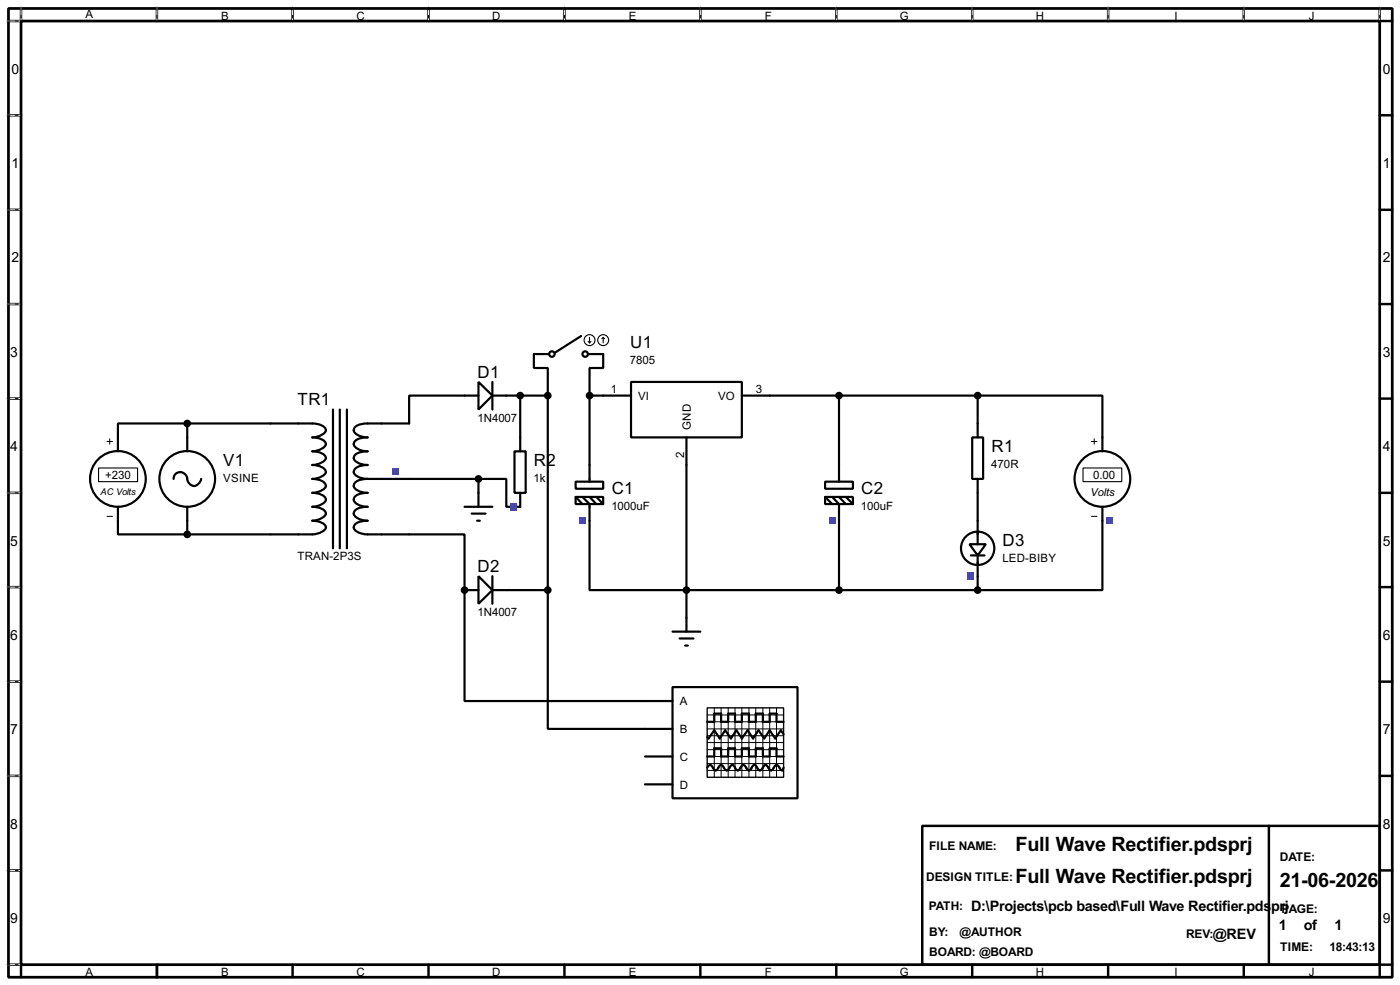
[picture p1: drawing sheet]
<svg xmlns="http://www.w3.org/2000/svg" width="256mm" height="180mm" viewBox="0 0 256 180" stroke-linecap="round" stroke-linejoin="round" font-family="sans-serif">
<path d="M1.6 1.6h253.5v177.3h-253.5zM3.9 3.9h248.9v172.7h-248.9z" fill="none" stroke="#000" stroke-width=".5"/>
<g fill="none" stroke="#000" stroke-width=".45">
<path d="M3.9 1.6v2.3h-2.3M28.8 1.6v2.3M53.6 1.6v2.3M78.5 1.6v2.3M103.4 1.6v2.3M128.3 1.6v2.3M153.2 1.6v2.3M178.1 1.6v2.3M203 1.6v2.3M227.9 1.6v2.3M252.8 1.6v2.3h2.3M1.6 21.1h2.3"/>
<path d="M1.6 38.4h2.3M252.8 21.1h2.3M252.8 38.4h2.3M1.6 55.7h2.3M252.8 55.7h2.3M1.6 73h2.3M252.8 73h2.3M1.6 90.2h2.3M252.8 90.2h2.3M1.6 107.5h2.3M252.8 107.5h2.3M1.6 124.8h2.3"/>
<path d="M252.8 124.8h2.3M1.6 142h2.3M1.6 159.3h2.3M169 151.2h83.8v25.4h-83.8zM232.5 151.2v25.4M252.8 142h2.3M252.8 159.3h2.3M1.6 176.6h2.3v2.3M28.8 176.6v2.3M53.6 176.6v2.3M78.5 176.6v2.3M103.4 176.6v2.3"/>
<path d="M128.3 176.6v2.3M153.2 176.6v2.3M178.1 176.6v2.3M203 176.6v2.3M227.9 176.6v2.3M255.1 176.6h-2.3v2.3"/>
</g>
<g fill="none" stroke="#fff" stroke-width=".18">
<path d="M1.3 3.9h2.3M3.9 1.3v2.3M28.8 1.3v2.3M53.6 1.3v2.3M78.5 1.3v2.3M103.4 1.3v2.3M128.3 1.3v2.3M153.2 1.3v2.3M178.1 1.3v2.3M203 1.3v2.3M227.9 1.3v2.3M252.8 1.3v2.3"/>
<path d="M1.3 21.1h2.3M1.3 38.4h2.3M1.3 55.7h2.3M1.3 73h2.3M1.3 90.2h2.3M1.3 107.5h2.3M1.3 124.8h2.3M1.3 142h2.3M1.3 159.3h2.3M1.3 176.6h2.3"/>
</g>
<g fill="none" stroke="#000" stroke-width=".18" stroke-dasharray=".5 1">
<path d="M1.3 3.9h2.3M3.9 1.3v2.3M28.8 1.3v2.3M53.6 1.3v2.3M78.5 1.3v2.3M103.4 1.3v2.3M128.3 1.3v2.3M153.2 1.3v2.3M178.1 1.3v2.3M203 1.3v2.3M227.9 1.3v2.3M252.8 1.3v2.3"/>
<path d="M1.3 21.1h2.3M1.3 38.4h2.3M1.3 55.7h2.3M1.3 73h2.3M1.3 90.2h2.3M1.3 107.5h2.3M1.3 124.8h2.3M1.3 142h2.3M1.3 159.3h2.3M1.3 176.6h2.3"/>
</g>
<g fill="none" stroke="#000" stroke-width=".4">
<path d="M34.3 77.5h-12.7v2.6M34.3 77.5v2.6M34.3 77.5h15.3M85.1 72.4h-10.1v5.1M92.8 72.4h7.6M95.3 72.4v7.7M97.8 64.8v2.6h2.6v5M100.4 72.4v35.6M108 72.4h7.6M108 72.4v12.7M110.5 64.8v2.6h-2.5v5M115.6 69.9h20.3v10.2h-20.3z"/>
<path d="M135.9 72.4h43.2M153.7 72.4v12.7M179.1 72.4h22.9v7.7M179.1 72.4v5.1M21.6 95.3v2.5h12.7M34.3 97.8h15.3M34.3 95.3v2.5M75 97.8h10.1v30.5h33.1M75 87.7h12.7M87.7 87.7h5.1v5.1h2.5M87.7 87.7v2.5M108 95.3v12.7h71.1"/>
<path d="M125.8 80.1v33M153.7 95.3v12.7M177.6 99.6h3l-1.5 2.1zM179.1 90.2v9.4M202 95.3v12.7h-22.9M92.8 108h7.6M100.4 108v25.4h17.8M177.9 101.7h2.5M179.1 101.7v6.3"/>
<circle cx="179.1" cy="100.4" r="3.1"/>
</g>
<circle cx="85.1" cy="108" r=".2" fill="#000"/>
<path d="M177.2 104.8h1.3v1.3h-1.3z" fill="#4040ff"/>
<g fill="none" stroke="#000" stroke-width=".4">
<path d="M85.1 72.4h2.6M87.7 69.9l2.5 2.5-2.5 2.6zM90.2 69.9v5.1M90.2 72.4h2.6M179.1 77.5v2.6M21.6 80.1v2.5M21.6 92.8v2.5M178.1 80.1h2v7.6h-2zM179.1 87.7v2.5M202 80.1v2.5M202 92.8v2.5"/>
<circle cx="21.6" cy="87.7" r="5.1"/>
<circle cx="201.9" cy="87.7" r="5.1"/>
</g>
<path d="M19.6 80.8h1M19.6 94.5h1M20.1 80.3v1M200 80.8h1M200 94.5h1M200.5 80.3v1" fill="none" stroke="#000" stroke-width=".18"/>
<path d="M18.1 85.7h7.1v2.5h-7.1zM198.4 85.7h7.1v2.5h-7.1z" fill="none" stroke="#000" stroke-width=".2"/>
<path d="M202.6 94.7h1.3v1.2h-1.3z" fill="#4040ff"/>
<g fill="none" stroke="#000" stroke-width=".4">
<path d="M49.6 77.5h7.6a2.27 2.27 0 0 1 2.5 1.3 2.58 2.58 0 0 1-2.5 1.3 2.27 2.27 0 0 1 2.5 1.2 2.66 2.66 0 0 1-2.5 1.3 2.27 2.27 0 0 1 2.5 1.3 2.65 2.65 0 0 1-2.5 1.2 2.29 2.29 0 0 1 2.5 1.3 2.65 2.65 0 0 1-2.5 1.3 2.24 2.24 0 0 1 2.5 1.3 2.65 2.65 0 0 1-2.5 1.2 2.27 2.27 0 0 1 2.5 1.3 2.58 2.58 0 0 1-2.5 1.3 2.27 2.27 0 0 1 2.5 1.2 2.66 2.66 0 0 1-2.5 1.3 2.27 2.27 0 0 1 2.5 1.3 2.65 2.65 0 0 1-2.5 1.2h-7.6M61 75v25.4M62.3 75v25.4M63.6 75v25.4M75 77.5h-7.6a2.91 2.91 0 0 0-2.5 .9 .93 .93 0 0 0 .6 1.2l1.1 .4 .8 .1a2.91 2.91 0 0 0-2.5 .8 .91 .91 0 0 0 .6 1.2l1.1 .4 .8 .1a2.91 2.91 0 0 0-2.5 .9 .88 .88 0 0 0 .6 1.2l1.1 .3 .8 .1a2.87 2.87 0 0 0-2.5 .9 .88 .88 0 0 0 .6 1.2l1.1 .4 .8 .1M31.8 87.7a1.25 1.25 0 0 1 1.3-1.3 1.25 1.25 0 0 1 1.2 1.3 1.25 1.25 0 0 0 1.1 1.2 1.25 1.25 0 0 0 1.4-.9l.1-.3M34.3 80.1v2.5M34.3 92.8v2.5M67.4 87.7a2.84 2.84 0 0 0-2.5 .9 .89 .89 0 0 0 .6 1.2l1.1 .3 .8 .1a2.91 2.91 0 0 0-2.5 .9 .93 .93 0 0 0 .6 1.2l1.1 .4 .8 .1a2.91 2.91 0 0 0-2.5 .8 .91 .91 0 0 0 .6 1.2l1.1 .4 .8 .1a2.91 2.91 0 0 0-2.5 .9 .88 .88 0 0 0 .6 1.2l1.1 .3 .8 .1h7.6M67.4 87.7h7.6"/>
<circle cx="34.3" cy="87.7" r="5.1"/>
</g>
<path d="M71.8 85.8h1.3v1.2h-1.3z" fill="#4040ff"/>
<path d="M105.5 88.2h5v1.3h-5zM105.5 91h5v1.3h-5zM105.5 91l1.2 1.3M106.7 91l1.3 1.3v3M108 85.1v3.1M108 91l1.3 1.3M109.3 91l1.2 1.3M85.1 108h2.6M87.7 105.5l2.5 2.5-2.5 2.5zM90.2 105.5v5M90.2 108h2.6" fill="none" stroke="#000" stroke-width=".4"/>
<g fill="#000" stroke="#000" stroke-width=".4">
<circle cx="34.3" cy="77.5" r=".5"/>
<circle cx="100.3" cy="72.4" r=".5"/>
<circle cx="34.3" cy="97.8" r=".5"/>
</g>
<path d="M106.1 94.7h1.3v1.2h-1.3z" fill="#4040ff"/>
<path d="M151.2 88.2h5.1v1.3h-5.1zM151.2 91h5.1v1.3h-5.1zM151.2 91l1.3 1.3M152.5 91l1.2 1.3v3M153.7 85.1v3.1M153.7 91l1.3 1.3M155 91l1.3 1.3" fill="none" stroke="#000" stroke-width=".4"/>
<path d="M151.8 94.7h1.3v1.2h-1.3z" fill="#4040ff"/>
<g fill="#000" stroke="#000" stroke-width=".4">
<circle cx="108" cy="72.4" r=".5"/>
<circle cx="153.7" cy="72.4" r=".5"/>
<circle cx="179.1" cy="72.4" r=".5"/>
<circle cx="85.1" cy="108" r=".5"/>
<circle cx="100.3" cy="108" r=".5"/>
<circle cx="125.7" cy="108" r=".5"/>
<circle cx="153.7" cy="108" r=".5"/>
<circle cx="179.1" cy="108" r=".5"/>
</g>
<g fill="none" stroke="#000" stroke-width=".4">
<path d="M97.8 64.8h2.8M106.5 61.5l-4.8 3.1M107.8 64.8h2.7M85.1 92.8h5.1M86.4 94h2.6M87.4 95.3h.5M87.7 90.2v2.6M94.3 82.6h2v7.6h-2zM95.3 80.1v2.5M95.3 90.2v2.6M123.2 115.6h5.1M124.5 116.9h2.6"/>
<path d="M125.5 118.2h.5M125.8 113.1v2.5M118.2 138.5h5M118.2 128.3h5M118.2 133.4h5M123.2 125.8h22.9v20.3h-22.9zM129.6 132.1h1.3v-1.5h1.2v1.5h1.3v-1.5h1.3v1.5h1.2v-1.5h1.3v1.5h1.3v-1.5h1.3v1.5h1.2v-1.5h1.3v1.5h1.3M129.6 138.5h1.3v-1.5h1.2v1.5h1.3v-1.5h1.3v1.5h1.2v-1.5h1.3v1.5h1.3v-1.5h1.3v1.5h1.2v-1.5h1.3v1.5h1.3M143.6 134.4l-.5-.7-1.1 1.5-1-1.5-1 1.5-1-1.5-1 1.5-1-1.5-1.1 1.5-1-1.5-1 1.5-1-1.5-1 1.5-1-1.5-1.1 1.5-.2-.3M118.2 143.6h5M129.6 140.5a.54 .54 0 0 1 .7-.4l.5 .8 .3 .1 .3-.1 .4-.8 .3-.1 .3 .1 .2 .4a.54 .54 0 0 0 .8 .4l.5-.8 .3-.1 .2 .1 .5 .8 .3 .1 .2-.1 .5-.8a.6 .6 0 0 1 .9 .5l.4 .4 .3-.1 .4-.8 .3-.1 .3 .1 .5 .8a.6 .6 0 0 0 .8-.5l.5-.4 .2 .1 .5 .8 .3 .1 .2-.1 .5-.8a.6 .6 0 0 1 .9 .5l.4 .4 .3-.5"/>
<circle cx="101.1" cy="64.8" r=".5"/>
<circle cx="107.2" cy="64.8" r=".5"/>
</g>
<path d="M129.6 129.6h14v12.7h-14z" fill="none" stroke="#000" stroke-width=".25"/>
<g fill="none" stroke="#000" stroke-width=".18">
<path d="M129.6 133.4h14M129.6 130.9h14M129.6 132.1h14M129.6 134.7h14M129.6 137.2h14M129.6 138.5h14M129.6 139.8h14M129.6 135.9h14M130.9 129.6v12.7M132.1 129.6v12.7M133.4 129.6v12.7M134.7 129.6v12.7"/>
<path d="M135.9 129.6v12.7M137.2 129.6v12.7M138.5 129.6v12.7M139.8 129.6v12.7M141 129.6v12.7M142.3 129.6v12.7M129.6 141h14"/>
</g>
<g fill="none" stroke="#000" stroke-width=".2">
<path d="M107.8 62.5l.2 .3M108 61.8v1M108.3 62.5l-.3 .3M110.5 61.8l-.2 .2M110.5 61.8l.3 .2M110.5 61.8v1"/>
<circle cx="108" cy="62.3" r="1"/>
<circle cx="110.5" cy="62.3" r="1"/>
</g>
<path d="M93.4 92.1h1.3v1.3h-1.3z" fill="#4040ff"/>
<g fill="#000" stroke="#000" stroke-width=".4">
<circle cx="95.3" cy="72.4" r=".5"/>
<circle cx="87.6" cy="87.7" r=".5"/>
</g>
<g font-size="4.1">
<text x="186" y="155.8">Full Wave Rectifier.pdsprj</text>
<text x="186" y="161.7">Full Wave Rectifier.pdsprj</text>
<text x="234.5" y="162.4">21-06-2026</text>
</g>
<g font-size="3.5">
<text x="115.5" y="63.7">U1</text>
<text x="87.5" y="69.1">D1</text>
<text x="54.5" y="74.1">TR1</text>
<text x="181.7" y="82.8">R1</text>
<text x="40.9" y="85.3">V1</text>
<text x="97.8" y="85.3">R2</text>
<text x="112.1" y="90.4">C1</text>
<text x="157.8" y="90.4">C2</text>
<text x="183.7" y="100">D3</text>
<text x="87.5" y="104.7">D2</text>
</g>
<g font-size="3">
<text x="177.9" y="166.7">D:\Projects\pcb based\Full Wave Rectifier.pds</text>
<text x="232.9" y="166.7">prj</text>
<text x="222.2" y="171.8">@REV</text>
<text x="234.3" y="170.3">1</text>
<text x="238.9" y="170.3">of</text>
<text x="244.5" y="170.3">1</text>
</g>
<g font-size="2.9">
<text x="2.1" y="13.5">0</text>
<text x="253.4" y="13.5">0</text>
<text x="2.1" y="30.7">1</text>
<text x="253.4" y="30.7">1</text>
<text x="2.1" y="48">2</text>
<text x="253.4" y="48">2</text>
<text x="1.9" y="65.3">3</text>
<text x="253.4" y="65.3">3</text>
<text x="1.9" y="82.5">4</text>
<text x="253.4" y="82.5">4</text>
<text x="1.9" y="99.9">5</text>
<text x="253.4" y="99.9">5</text>
<text x="1.9" y="117.1">6</text>
<text x="253.4" y="117.1">6</text>
<text x="1.9" y="134.4">7</text>
<text x="253.4" y="134.4">7</text>
<text x="1.9" y="151.7">8</text>
<text x="253.4" y="151.7">8</text>
<text x="1.9" y="168.9">9</text>
<text x="253.4" y="168.9">9</text>
</g>
<g font-size="2.5">
<text x="170.2" y="155.6">FILE NAME:</text>
<text x="169.7" y="161.2">DESIGN TITLE:</text>
<text x="234.5" y="157.7">DATE:</text>
<text x="170.1" y="166.5">PATH:</text>
<text x="234.8" y="167.1">PAGE:</text>
<text x="170.2" y="171.4">BY:</text>
<text x="175.8" y="171.4">@AUTHOR</text>
<text x="217.3" y="171.6">REV:</text>
<text x="170.2" y="175">BOARD: @BOARD</text>
<text x="234.5" y="174.1">TIME:</text>
<text x="243.6" y="174.1">18:43:13</text>
</g>
<g font-size="2.4">
<text x="15.6" y="3.4">A</text>
<text x="40.5" y="3.6">B</text>
<text x="65.3" y="3.6">C</text>
<text x="90.2" y="3.6">D</text>
<text x="115.2" y="3.6">E</text>
<text x="140.1" y="3.6">F</text>
<text x="164.8" y="3.6">G</text>
<text x="189.8" y="3.6">H</text>
<text x="215.1" y="3.6">I</text>
<text x="239.8" y="3.6">J</text>
<text x="111.9" y="72">1</text>
<text x="115.4" y="66.6">7805</text>
<text x="138.5" y="72">3</text>
<text x="87.5" y="77.2">1N4007</text>
<text x="116.9" y="73.2">VI</text>
<text x="131.5" y="73.2">VO</text>
<text x="125.4" y="83.8" transform="rotate(-90 125.4 83.8)">2</text>
<text x="126.6" y="78.7" transform="rotate(-90 126.6 78.7)">GND</text>
<text x="19.3" y="87.7">+230</text>
<text x="40.9" y="88.2">VSINE</text>
<text x="97.8" y="88.2">1k</text>
<text x="181.6" y="85.7">470R</text>
<text x="200.3" y="87.7">0.00</text>
<text x="112" y="93.3">1000uF</text>
<text x="157.7" y="93.3">100uF</text>
<text x="54.5" y="102.6">TRAN-2P3S</text>
<text x="183.6" y="102.9">LED-BIBY</text>
<text x="87.5" y="112.7">1N4007</text>
<text x="124.5" y="129.1">A</text>
<text x="124.5" y="134.2">B</text>
<text x="124.5" y="139.3">C</text>
<text x="124.5" y="144.4">D</text>
<text x="15.6" y="178.7">A</text>
<text x="40.5" y="178.7">B</text>
<text x="65.3" y="178.7">C</text>
<text x="90.2" y="178.7">D</text>
<text x="115.2" y="178.7">E</text>
<text x="140.1" y="178.7">F</text>
<text x="164.8" y="178.7">G</text>
<text x="189.8" y="178.7">H</text>
<text x="215.1" y="178.7">I</text>
<text x="239.8" y="178.7">J</text>
</g>
<text font-size="2.3" x="199.8" y="90.8">Volts</text>
<text font-size="1.9" x="18.4" y="90.6">AC Volts</text>
</svg>
